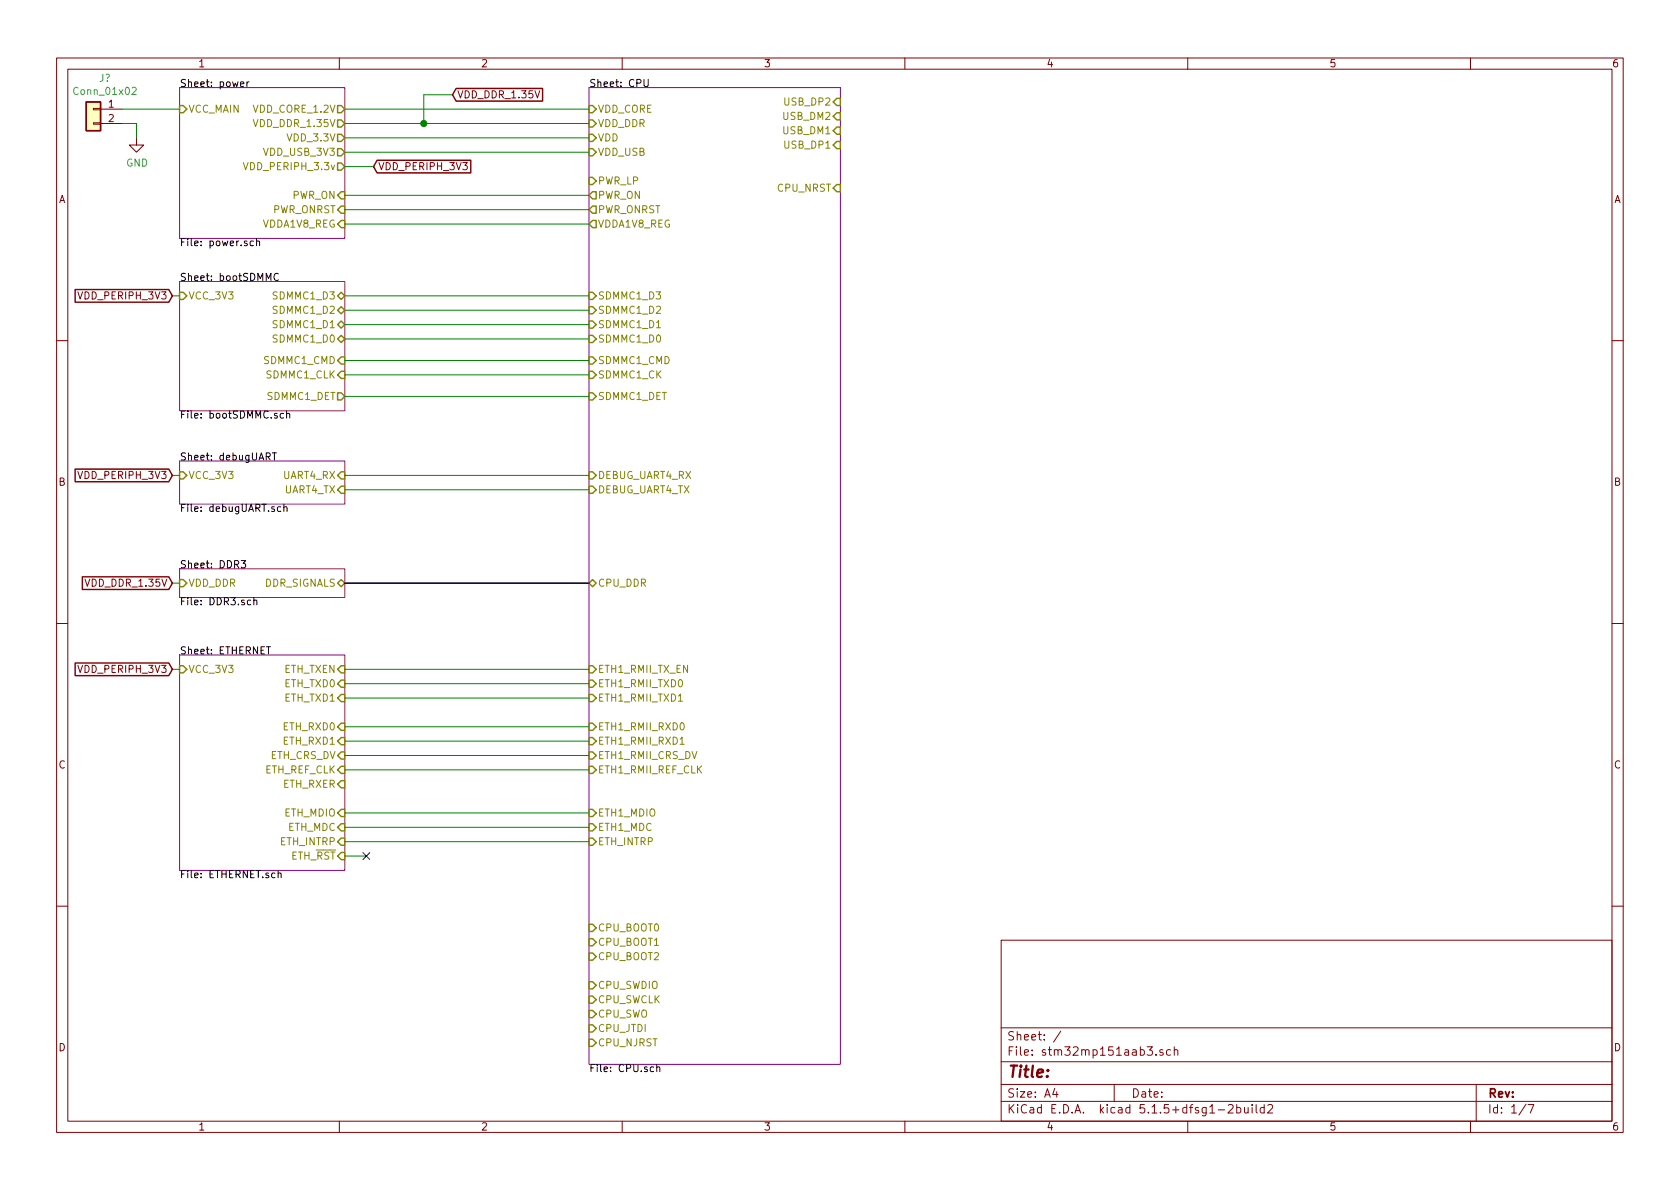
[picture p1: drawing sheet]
EESchema Schematic File Version 4
EELAYER 30 0
EELAYER END
$Descr A4 11693 8268
encoding utf-8
Sheet 1 7
Title ""
Date ""
Rev ""
Comp ""
Comment1 ""
Comment2 ""
Comment3 ""
Comment4 ""
$EndDescr
$Sheet
S 1250 600  1150 1050
U 5FBDEBA6
F0 "power" 50
F1 "power.sch" 50
F2 "PWR_ON" I R 2400 1350 50 
F3 "PWR_ONRST" I R 2400 1450 50 
F4 "VDDA1V8_REG" I R 2400 1550 50 
F5 "VCC_MAIN" I L 1250 750 50 
F6 "VDD_CORE_1.2V" O R 2400 750 50 
F7 "VDD_DDR_1.35V" O R 2400 850 50 
F8 "VDD_3.3V" O R 2400 950 50 
F9 "VDD_PERIPH_3.3v" O R 2400 1150 50 
F10 "VDD_USB_3V3" O R 2400 1050 50 
$EndSheet
$Sheet
S 1250 3200 1150 300 
U 5FE704D9
F0 "debugUART" 50
F1 "debugUART.sch" 50
F2 "VCC_3V3" I L 1250 3300 50 
F3 "UART4_RX" I R 2400 3300 50 
F4 "UART4_TX" I R 2400 3400 50 
$EndSheet
Text GLabel 2600 1150 2    50   Input ~ 0
VDD_PERIPH_3V3
Wire Wire Line
	2600 1150 2400 1150
Wire Wire Line
	1200 2050 1250 2050
Text GLabel 1200 2050 0    50   Input ~ 0
VDD_PERIPH_3V3
$Sheet
S 1250 1950 1150 900 
U 5FE7045F
F0 "bootSDMMC" 50
F1 "bootSDMMC.sch" 50
F2 "VCC_3V3" I L 1250 2050 50 
F3 "SDMMC1_D2" B R 2400 2150 50 
F4 "SDMMC1_D3" B R 2400 2050 50 
F5 "SDMMC1_CMD" I R 2400 2500 50 
F6 "SDMMC1_CLK" I R 2400 2600 50 
F7 "SDMMC1_D0" B R 2400 2350 50 
F8 "SDMMC1_D1" B R 2400 2250 50 
F9 "SDMMC1_DET" O R 2400 2750 50 
$EndSheet
Text GLabel 1200 3300 0    50   Input ~ 0
VDD_PERIPH_3V3
Wire Wire Line
	1200 3300 1250 3300
$Sheet
S 1250 3950 1150 200 
U 5FEB1357
F0 "DDR3" 50
F1 "DDR3.sch" 50
F2 "VDD_DDR" I L 1250 4050 50 
F3 "DDR_SIGNALS" B R 2400 4050 50 
$EndSheet
Text GLabel 3150 650  2    50   Input ~ 0
VDD_DDR_1.35V
Text GLabel 1200 4050 0    50   Input ~ 0
VDD_DDR_1.35V
Wire Wire Line
	1200 4050 1250 4050
$Comp
L Connector_Generic:Conn_01x02 J?
U 1 1
P 650 750
F 0 "J?" H 568 967 50  0000 C CNN
F 1 "Conn_01x02" H 568 876 50  0000 C CNN
F 2 "" H 650 750 50  0001 C CNN
F 3 "~" H 650 750 50  0001 C CNN
	1    650  750 
	-1   0    0    -1  
$EndComp
$Comp
L power:GND #PWR?
U 1 1
P 950 950
F 0 "#PWR?" H 950 700 50  0001 C CNN
F 1 "GND" H 955 777 50  0000 C CNN
F 2 "" H 950 950 50  0001 C CNN
F 3 "" H 950 950 50  0001 C CNN
	1    950  950 
	1    0    0    -1  
$EndComp
Wire Wire Line
	850  850  950  850 
Wire Wire Line
	950  850  950  950 
Wire Wire Line
	1250 750  850  750 
$Sheet
S 1250 4550 1150 1500
U 60175391
F0 "ETHERNET" 50
F1 "ETHERNET.sch" 50
F2 "VCC_3V3" I L 1250 4650 50 
F3 "ETH_TXEN" I R 2400 4650 50 
F4 "ETH_TXD0" I R 2400 4750 50 
F5 "ETH_TXD1" I R 2400 4850 50 
F6 "ETH_RXD0" I R 2400 5050 50 
F7 "ETH_RXD1" I R 2400 5150 50 
F8 "ETH_CRS_DV" I R 2400 5250 50 
F9 "ETH_REF_CLK" I R 2400 5350 50 
F10 "ETH_RXER" I R 2400 5450 50 
F11 "ETH_MDIO" I R 2400 5650 50 
F12 "ETH_MDC" I R 2400 5750 50 
F13 "ETH_INTRP" I R 2400 5850 50 
F14 "ETH_~RST" I R 2400 5950 50 
$EndSheet
Text GLabel 1200 4650 0    50   Input ~ 0
VDD_PERIPH_3V3
Wire Wire Line
	1200 4650 1250 4650
Wire Wire Line
	2400 1550 4100 1550
Wire Wire Line
	2400 1350 4100 1350
Wire Wire Line
	4100 1450 2400 1450
Wire Wire Line
	2400 750  4100 750 
Wire Wire Line
	2400 1050 4100 1050
Wire Wire Line
	2400 950  4100 950 
Wire Wire Line
	2400 850  2950 850 
Wire Wire Line
	3150 650  2950 650 
Wire Wire Line
	2950 650  2950 850 
Connection ~ 2950 850 
Wire Wire Line
	2950 850  4100 850 
Wire Bus Line
	2400 4050 4100 4050
Wire Wire Line
	2400 3300 4100 3300
Wire Wire Line
	4100 3400 2400 3400
Wire Wire Line
	4100 2050 2400 2050
Wire Wire Line
	4100 2150 2400 2150
Wire Wire Line
	2400 2250 4100 2250
Wire Wire Line
	4100 2350 2400 2350
Wire Wire Line
	2400 2500 4100 2500
Wire Wire Line
	4100 2600 2400 2600
Wire Wire Line
	2400 2750 4100 2750
$Sheet
S 4100 600  1750 6800
U 5FE97965
F0 "CPU" 50
F1 "CPU.sch" 50
F2 "VDD_CORE" I L 4100 750 50 
F3 "VDD" I L 4100 950 50 
F4 "PWR_LP" I L 4100 1250 50 
F5 "CPU_BOOT0" I L 4100 6450 50 
F6 "CPU_BOOT1" I L 4100 6550 50 
F7 "CPU_BOOT2" I L 4100 6650 50 
F8 "VDD_USB" I L 4100 1050 50 
F9 "USB_DP2" I R 5850 700 50 
F10 "USB_DM2" I R 5850 800 50 
F11 "USB_DM1" I R 5850 900 50 
F12 "USB_DP1" I R 5850 1000 50 
F13 "CPU_NRST" I R 5850 1300 50 
F14 "VDDA1V8_REG" O L 4100 1550 50 
F15 "PWR_ON" O L 4100 1350 50 
F16 "PWR_ONRST" O L 4100 1450 50 
F17 "VDD_DDR" I L 4100 850 50 
F18 "CPU_SWDIO" I L 4100 6850 50 
F19 "CPU_SWCLK" I L 4100 6950 50 
F20 "CPU_SWO" I L 4100 7050 50 
F21 "CPU_JTDI" I L 4100 7150 50 
F22 "CPU_NJRST" I L 4100 7250 50 
F23 "CPU_DDR" B L 4100 4050 50 
F24 "DEBUG_UART4_RX" I L 4100 3300 50 
F25 "DEBUG_UART4_TX" I L 4100 3400 50 
F26 "SDMMC1_CK" I L 4100 2600 50 
F27 "SDMMC1_CMD" I L 4100 2500 50 
F28 "SDMMC1_D0" I L 4100 2350 50 
F29 "SDMMC1_D1" I L 4100 2250 50 
F30 "SDMMC1_D2" I L 4100 2150 50 
F31 "SDMMC1_D3" I L 4100 2050 50 
F32 "SDMMC1_DET" I L 4100 2750 50 
F33 "ETH1_RMII_REF_CLK" I L 4100 5350 50 
F34 "ETH1_MDIO" I L 4100 5650 50 
F35 "ETH1_RMII_CRS_DV" I L 4100 5250 50 
F36 "ETH1_RMII_TX_EN" I L 4100 4650 50 
F37 "ETH1_RMII_TXD0" I L 4100 4750 50 
F38 "ETH1_RMII_TXD1" I L 4100 4850 50 
F39 "ETH1_MDC" I L 4100 5750 50 
F40 "ETH1_RMII_RXD0" I L 4100 5050 50 
F41 "ETH1_RMII_RXD1" I L 4100 5150 50 
F42 "ETH_INTRP" I L 4100 5850 50 
$EndSheet
Wire Wire Line
	4100 5350 2400 5350
Wire Wire Line
	4100 5650 2400 5650
Wire Wire Line
	4100 5250 2400 5250
Wire Wire Line
	2400 4650 4100 4650
Wire Wire Line
	4100 5750 2400 5750
Wire Wire Line
	4100 4750 2400 4750
Wire Wire Line
	4100 4850 2400 4850
Wire Wire Line
	4100 5050 2400 5050
Wire Wire Line
	2400 5150 4100 5150
Wire Wire Line
	4100 5850 2400 5850
Wire Wire Line
	2400 5950 2550 5950
NoConn ~ 2550 5950
$EndSCHEMATC
